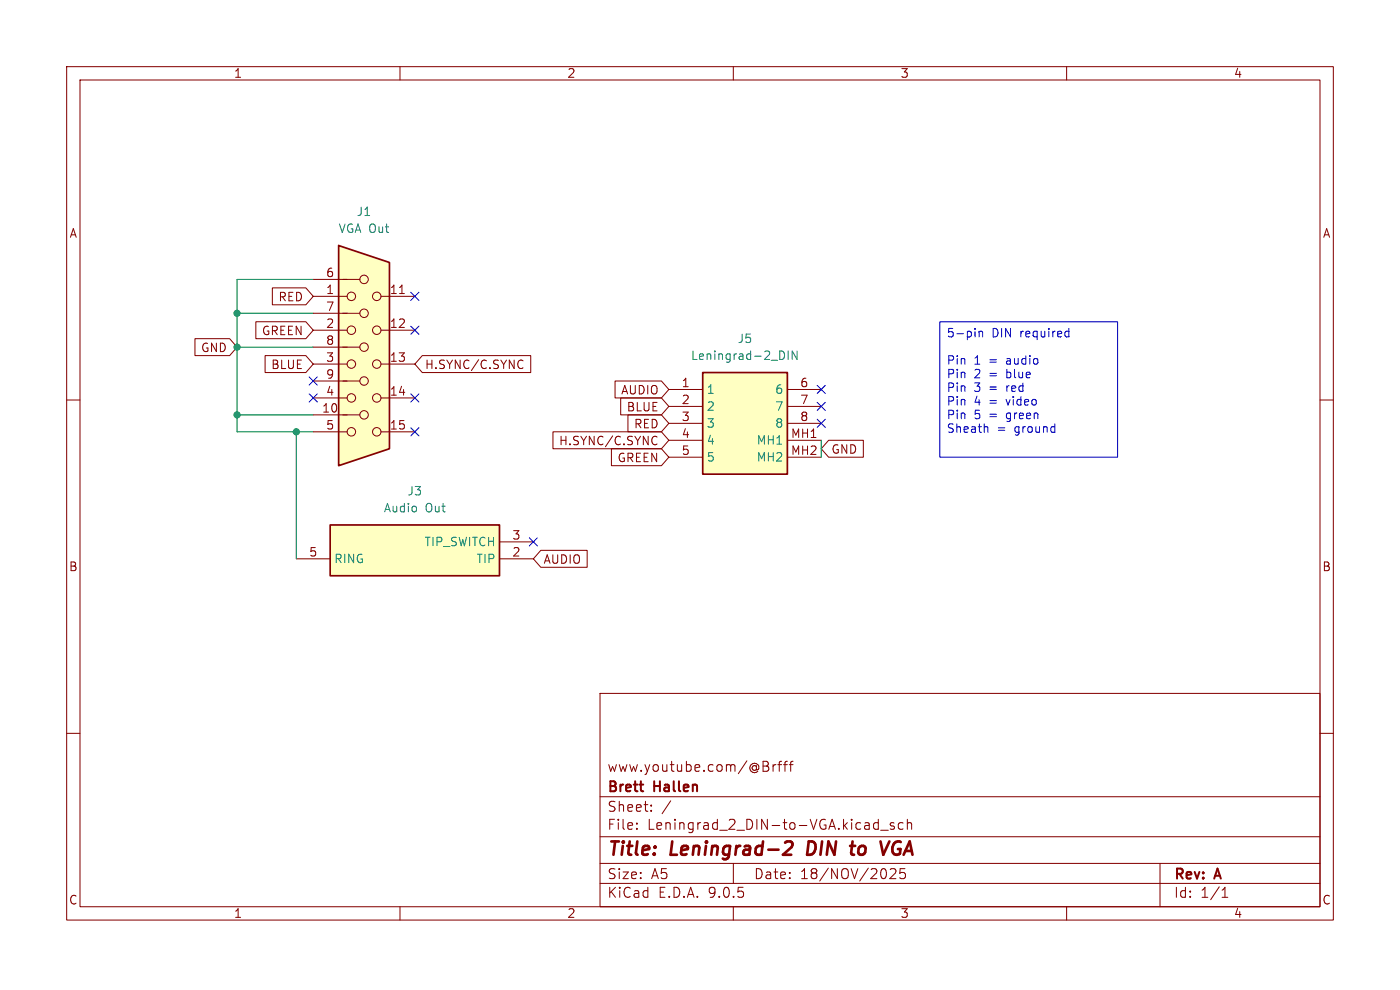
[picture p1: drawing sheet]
<svg xmlns="http://www.w3.org/2000/svg" width="297mm" height="210mm" viewBox="0 0 297 210" stroke-linecap="round" stroke-linejoin="round" font-family="sans-serif">
<g fill="none" stroke="#840000" stroke-width=".22">
<path d="M14.1 14.1h268.8v181.1h-268.8zM17 17h263v175.3h-263zM84.9 14.1v2.9M155.6 14.1v2.9M226.3 14.1v2.9M14.1 84.9h2.9M280 84.9h2.9M14.1 155.6h2.9M127.3 147.1h152.7v45.2h-152.7zM280 155.6h2.9M127.3 177.5h152.7M127.3 169h152.7"/>
<path d="M135.1 175.7v.2M135.1 174.6v.2M138.1 171.9v.2M138.1 170.8v.2M142.3 169.9l-1.8 2.7M163 162.7v.7M164 162.2v1.4M164.6 162.2l-.4 .1-.2 .3M165 162.2h.8M165.8 161.5l-.4 .1-.1 .2v1.8M166.2 162.2h.8M167 161.5l-.4 .1-.1 .2v1.8"/>
<path d="M167.4 162.2h.8M168.2 161.5l-.4 .1-.1 .2v1.8M185.7 174.5l.6 .1M186.3 173.8v2.1M186.3 175.8l-.6 .1M186.8 176.1h1.6M189.7 174.6l-.5-.1-.3 .3 .1 .3 .7 .2v.5h-.8M191.6 174.6l-.6-.1-.4 .4v.6l.2 .3h.8M192.5 174.7a.53 .53 0 0 1 .9 .1v1.1M192.5 173.8v2.1M84.9 192.3v2.9M127.3 187.4h152.7"/>
<path d="M127.3 183.2h152.7M155.6 192.3v2.9M155.6 183.2v4.2M188.9 184.5l.3-.2 .7 .1a.58 .58 0 0 1 .1 .8l-1.2 1.2h1.3M192 184.3h-1l-.1 1 .3-.2 .7 .1 .2 .3-.1 .7-.3 .2h-.5l-.3-.2M226.3 192.3v2.9M246.1 183.2v9.1M259.3 190.3h1.2M259.3 188.8l.6-.6v2.1"/>
</g>
<path d="M166.6 178.8l.4-.3h.7a.63 .63 0 0 1 .4 .8l-.2 .4-1.8 1.6h1.8M171.6 178.5l-.4 2.8h.7M180.3 179.4h1.1M188.7 178.5l-1.3 2.8M189.7 178.9a1.79 1.79 0 0 0 0 2.3M180.9 181.3h.3" fill="none" stroke="#840000" stroke-width=".57"/>
<path d="M71.8 52.1l10.8 3.6v39.5l-10.8 3.6z" fill="#ffffc2"/>
<path d="M71.8 52.1l10.8 3.6v39.5l-10.8 3.6z" fill="none" stroke="#840000" stroke-width=".36"/>
<g fill="none" stroke="#840000" stroke-width=".22">
<path d="M66.5 59.3h9.8M66.5 66.5h9.8M66.5 73.6h9.8M66.5 62.9h7.1M66.5 70h7.1M66.5 77.2h7.1M80.8 62.9h7.2M80.8 70h7.2M80.8 77.2h7.2M84.8 62.3h1M66.5 80.8h9.8M66.5 88h9.8"/>
<path d="M66.5 84.4h7.1M66.5 91.6h7.1M80.8 84.4h7.2M80.8 91.6h7.2"/>
<circle cx="77.2" cy="59.3" r=".9"/>
<circle cx="74.5" cy="77.2" r=".9"/>
<circle cx="74.5" cy="70" r=".9"/>
<circle cx="74.5" cy="62.9" r=".9"/>
<circle cx="77.2" cy="66.5" r=".9"/>
<circle cx="77.2" cy="73.6" r=".9"/>
<circle cx="79.9" cy="77.2" r=".9"/>
<circle cx="79.9" cy="70" r=".9"/>
<circle cx="79.9" cy="62.9" r=".9"/>
<circle cx="74.5" cy="91.6" r=".9"/>
<circle cx="74.5" cy="84.4" r=".9"/>
<circle cx="77.2" cy="80.8" r=".9"/>
<circle cx="77.2" cy="88" r=".9"/>
<circle cx="79.9" cy="91.6" r=".9"/>
<circle cx="79.9" cy="84.4" r=".9"/>
</g>
<path d="M149.1 79h17.9v21.6h-17.9z" fill="#ffffc2"/>
<path d="M149.1 79h17.9v21.6h-17.9z" fill="none" stroke="#840000" stroke-width=".36"/>
<path d="M141.9 82.6h7.2M141.9 86.2h7.2M141.9 89.8h7.2M141.9 93.4h7.2M141.9 97h7.2M167 82.6h7.2M167 86.2h7.2M167 89.8h7.2M167 93.4h7.2M167 97h7.2" fill="none" stroke="#840000" stroke-width=".22"/>
<path d="M166.1 74.5l.3 .7v.6l-.3 .4M167.2 74.5v1.8M169.1 74.5v1.8l-1-1.8v1.8" fill="none" stroke="#008484" stroke-width=".22"/>
<path d="M70 111.4h36v10.7h-36z" fill="#ffffc2"/>
<path d="M70 111.4h36v10.7h-36z" fill="none" stroke="#840000" stroke-width=".36"/>
<g fill="none" stroke="#840000" stroke-width=".22">
<path d="M41.4 71.8h7.3l1.6 1.8-1.6 1.8h-7.3zM54.3 68.3h10.6l1.6 1.7-1.6 1.8h-10.6zM56.2 75.4h8.7l1.6 1.8-1.6 1.8h-8.7zM57.8 61.1h7.1l1.6 1.8-1.6 1.8h-7.1zM89.6 75.4h23v3.6h-23l-1.6-1.8zM110.2 76.5l.4-.1 .4 .2M111 78l-.4 .2-.4-.1M117.3 91.6h23l1.6 1.8-1.6 1.8h-23zM129.7 95.2h10.6l1.6 1.8-1.6 1.8h-10.6zM130.5 80.8h9.8l1.6 1.8-1.6 1.8h-9.8zM131.7 84.4h8.6l1.6 1.8-1.6 1.8h-8.6zM133.2 88h7.1l1.6 1.8-1.6 1.8h-7.1z"/>
<path d="M138.6 92.6l.4-.1 .4 .2M139.4 94.2l-.4 .1h-.4M175.8 93.4h7.4v3.6h-7.4l-1.6-1.8zM62.9 118.5h7.1M106 118.5h7.2M106 115h7.2M114.7 116.7h9.9v3.6h-9.9l-1.5-1.8z"/>
</g>
<path d="M66.5 59.3h-16.2v32.3h16.2M50.3 66.5h16.2M50.3 73.6h16.2M50.3 88h16.2M62.9 91.6v26.9M174.2 93.4v3.6" fill="none" stroke="#008400" stroke-width=".22"/>
<g fill="none" stroke="#000084" stroke-width=".22">
<path d="M65.6 80l1.7 1.7M67.3 80l-1.7 1.7M87.1 69.2l1.8 1.7M87.1 62l1.8 1.7M88.9 69.2l-1.8 1.7M88.9 62l-1.8 1.7M65.6 83.6l1.7 1.7M67.3 83.6l-1.7 1.7M87.1 90.7l1.8 1.8M87.1 83.6l1.8 1.7M88.9 90.7l-1.8 1.8M88.9 83.6l-1.8 1.7"/>
<path d="M173.4 85.4l1.7 1.7M173.4 88.9l1.7 1.8M173.4 81.8l1.7 1.7M175.1 85.4l-1.7 1.7M175.1 88.9l-1.7 1.8M175.1 81.8l-1.7 1.7M112.3 114.1l1.7 1.7M114 114.1l-1.7 1.7"/>
</g>
<path d="M199.4 68.3h37.7v28.7h-37.7zM207.7 70.3v1.2M207.7 70.4l.3-.1 .4 .1 .1 1.1M226.3 70.3l.5 .1M226.8 69.7v1.8M226.8 71.4l-.5 .1M209.3 90.5l.3 .3v.9" fill="none" stroke="#0000c2" stroke-width=".22"/>
<g fill="#008400" stroke="#008400" stroke-width=".22">
<circle cx="50.3" cy="66.5" r=".65"/>
<circle cx="50.3" cy="73.6" r=".65"/>
<circle cx="50.3" cy="88" r=".65"/>
<circle cx="62.9" cy="91.6" r=".65"/>
</g>
<g font-size="3.9" fill="#840000">
<text x="128.7" y="182.3">Title:</text>
<text x="142.4" y="182.3">Leningrad-2</text>
<text x="172.5" y="182.3">DIN</text>
<text x="182.9" y="182.3">to</text>
<text x="190.3" y="182.3">VGA</text>
</g>
<g font-size="3" fill="#840000">
<text x="128.7" y="164">www.youtube.com/@Brfff</text>
<text x="128.7" y="172.5">Sheet:</text>
<text x="128.7" y="168.6">Brett</text>
<text x="138.8" y="168.6">Hallen</text>
<text x="128.7" y="176.3">File:</text>
<text x="137.3" y="176.3">Leningrad_2_DIN-to-VGA.kicad_sch</text>
<text x="128.7" y="190.8">KiCad</text>
<text x="128.7" y="186.8">Size:</text>
<text x="138.1" y="186.8">A5</text>
<text x="139.6" y="190.8">E.D.A.</text>
<text x="150.4" y="190.8">9.0.5</text>
<text x="159.8" y="186.8">Date:</text>
<text x="169.7" y="186.8">18/NOV/2025</text>
<text x="248.9" y="187.1">Rev:</text>
<text x="248.9" y="190.8">Id:</text>
<text x="254.7" y="190.8">1/1</text>
<text x="257.9" y="187.1">A</text>
</g>
<g font-size="2.6" fill="#840000">
<text x="49.5" y="16.8">1</text>
<text x="120.2" y="16.8">2</text>
<text x="190.9" y="16.8">3</text>
<text x="261.6" y="16.8">4</text>
<text x="14.6" y="50.7">A</text>
<text x="280.5" y="50.7">A</text>
<text x="14.5" y="121.5">B</text>
<text x="280.4" y="121.5">B</text>
<text x="14.5" y="192.2">C</text>
<text x="49.5" y="195">1</text>
<text x="120.2" y="195">2</text>
<text x="190.9" y="195">3</text>
<text x="261.6" y="195">4</text>
<text x="280.4" y="192.2">C</text>
</g>
<g font-size="2.5" fill="#008484">
<text x="75.5" y="46.1">J1</text>
<text x="71.7" y="49.7">VGA Out</text>
<text x="146.5" y="76.7">Leningrad-2_DIN</text>
<text x="156.4" y="73.1">J5</text>
<text x="149.8" y="83.8">1</text>
<text x="164.3" y="83.8">6</text>
<text x="149.8" y="87.4">2</text>
<text x="164.3" y="87.4">7</text>
<text x="149.8" y="91">3</text>
<text x="149.8" y="94.6">4</text>
<text x="160.4" y="94.6">MH1</text>
<text x="164.3" y="91">8</text>
<text x="149.8" y="98.2">5</text>
<text x="160.4" y="98.2">MH2</text>
<text x="86.3" y="105.4">J3</text>
<text x="81.3" y="109">Audio</text>
<text x="90.2" y="109">Out</text>
<text x="70.8" y="119.8">RING</text>
<text x="89.9" y="116.2">TIP_SWITCH</text>
<text x="100.9" y="119.8">TIP</text>
</g>
<g font-size="2.5" fill="#840000">
<text x="69" y="58.9">6</text>
<text x="58.9" y="64.2">RED</text>
<text x="69" y="62.5">1</text>
<text x="82.6" y="62.5">11</text>
<text x="55.4" y="71.4">GREEN</text>
<text x="69" y="66.1">7</text>
<text x="69" y="69.7">2</text>
<text x="82.6" y="69.7">12</text>
<text x="42.5" y="75">GND</text>
<text x="69" y="73.3">8</text>
<text x="69" y="76.9">3</text>
<text x="82.6" y="76.9">13</text>
<text x="57.4" y="78.6">BLUE</text>
<text x="69" y="80.5">9</text>
<text x="90" y="78.6">H.SYNC/C.SYNC</text>
<text x="131.6" y="84">AUDIO</text>
<text x="144.5" y="82.3">1</text>
<text x="169.6" y="82.3">6</text>
<text x="68.2" y="87.6">10</text>
<text x="69" y="84.1">4</text>
<text x="82.6" y="84.1">14</text>
<text x="132.8" y="87.6">BLUE</text>
<text x="144.5" y="85.9">2</text>
<text x="144.5" y="89.4">3</text>
<text x="169.6" y="85.9">7</text>
<text x="169.6" y="89.4">8</text>
<text x="69" y="91.2">5</text>
<text x="82.6" y="91.2">15</text>
<text x="118.5" y="94.7">H.SYNC/C.SYNC</text>
<text x="134.4" y="91.2">RED</text>
<text x="144.5" y="93">4</text>
<text x="167.7" y="93">MH1</text>
<text x="130.9" y="98.3">GREEN</text>
<text x="144.5" y="96.6">5</text>
<text x="167.7" y="96.6">MH2</text>
<text x="176.2" y="96.5">GND</text>
<text x="65.5" y="118.2">5</text>
<text x="108.6" y="118.2">2</text>
<text x="108.6" y="114.6">3</text>
<text x="115.2" y="119.9">AUDIO</text>
</g>
<g font-size="2.5" fill="#0000c2">
<text x="200.7" y="72">5-pin</text>
<text x="200.7" y="77.8">Pin</text>
<text x="206.6" y="77.8">1</text>
<text x="210" y="77.8">=</text>
<text x="210.4" y="72">DIN</text>
<text x="213.9" y="77.8">audio</text>
<text x="216.6" y="72">required</text>
<text x="200.7" y="80.7">Pin</text>
<text x="200.7" y="83.6">Pin</text>
<text x="206.6" y="80.7">2</text>
<text x="206.6" y="83.6">3</text>
<text x="210" y="80.7">=</text>
<text x="210" y="83.6">=</text>
<text x="213.9" y="80.7">blue</text>
<text x="213.9" y="83.6">red</text>
<text x="200.7" y="86.5">Pin</text>
<text x="200.7" y="89.4">Pin</text>
<text x="206.6" y="86.5">4</text>
<text x="206.6" y="89.4">5</text>
<text x="210" y="86.5">=</text>
<text x="210" y="89.4">=</text>
<text x="213.9" y="86.5">video</text>
<text x="213.9" y="89.4">green</text>
<text x="200.7" y="92.3">Sheath</text>
<text x="211.5" y="92.3">=</text>
<text x="215.4" y="92.3">ground</text>
</g>
</svg>
